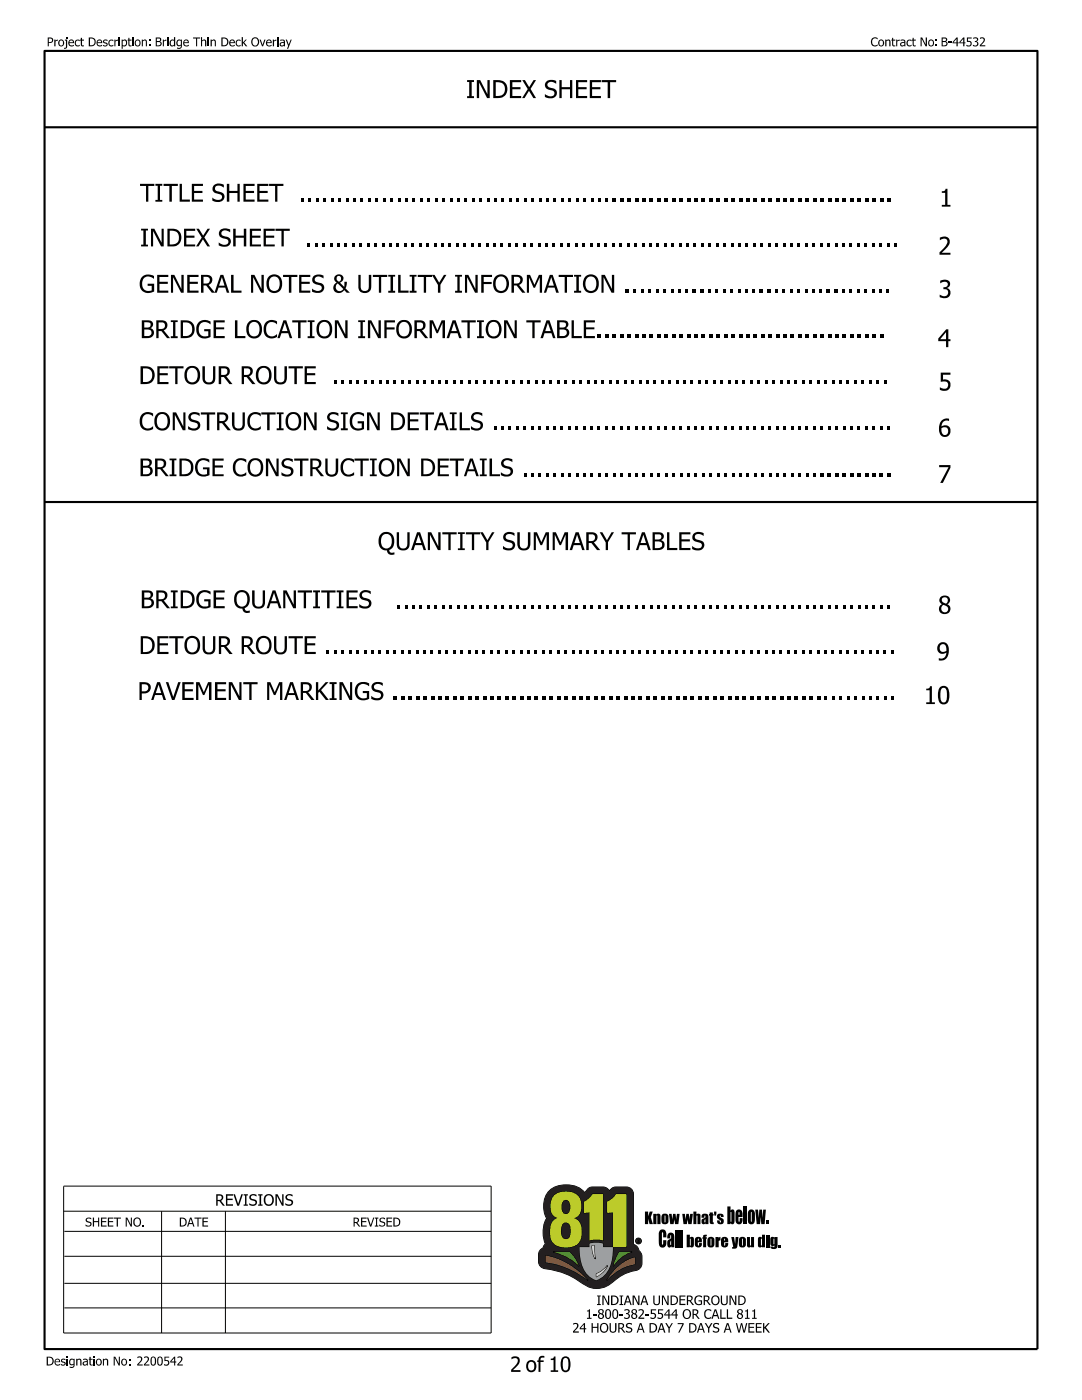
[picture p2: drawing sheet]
<svg xmlns="http://www.w3.org/2000/svg" width="216mm" height="279mm" viewBox="0 0 216 279" stroke-linecap="round" stroke-linejoin="round" font-family="sans-serif">
<path d="M8.9 10.2h198.1v259h-198.1zM8.9 25.4h198.1M8.9 100.2h198.1" fill="none" stroke="#000" stroke-width=".42"/>
<path d="M109.4 237.8a5.2 5.2 0 0 1 7.3 .2l.2-.2a1.8 1.8 0 0 1 2.1-.9h1.1a1.48 1.48 0 0 1 1.5 .8 1.77 1.77 0 0 1 2-.8h.7a1.61 1.61 0 0 1 2.1 1.7v9.8a1.43 1.43 0 0 1 1.1 1.2 2.85 2.85 0 0 1 .6 2.5 1.44 1.44 0 0 1-1.2 1.4 9.4 9.4 0 0 0-4.9 2.6 4.7 4.7 0 0 1-6.4-.4 15.1 15.1 0 0 0-7.3-2.6 1.71 1.71 0 0 1-.8-2v-.7a1.42 1.42 0 0 1 .9-1.3l.1-.5 .3-.3a6.1 6.1 0 0 1 .3-5.2 5 5 0 0 1 .3-5.3z" fill="none" stroke="#000" stroke-width=".2"/>
<path d="M109.4 237.8a5.2 5.2 0 0 1 7.3 .2l.2-.3a1.48 1.48 0 0 1 1.3-.8h2.1a1.44 1.44 0 0 1 1.3 .8 1.48 1.48 0 0 1 1.3-.8h2.1a1.33 1.33 0 0 1 1.4 1.4v10.1l.8 .4 .3 .8a1.51 1.51 0 0 1 .6 1.2 2.44 2.44 0 0 1-.5 2.4l-.3 .2a10.6 10.6 0 0 0-5.6 2.9 4.6 4.6 0 0 1-5.9-.4 15.5 15.5 0 0 0-7.5-2.8 1.41 1.41 0 0 1-.8-1.3 2.69 2.69 0 0 1 .3-2.3l.6-.4 .1-.5 .3-.3a6.1 6.1 0 0 1 .3-5.2 5 5 0 0 1 .3-5.3z" fill-rule="evenodd" fill="#231f20"/>
<path d="M116.5 239.8l1.1-.7 .6-.8h2.1v9.3l-1.3-.2-1.4 .2v-5.7l-1.1 .1z" fill="none" stroke="#000" stroke-width=".2"/>
<path d="M116.5 239.8l1.1-.7 .6-.8h2.1v9.3l-1.3-.2-1.4 .2v-5.7l-1.1 .1z" fill-rule="evenodd" fill="#bccb2a"/>
<path d="M110.4 238.7a3.6 3.6 0 0 1 5.2 .3 3.8 3.8 0 0 1-.1 3.5l-.9 .6a2.59 2.59 0 0 1 1.5 2.9 2.67 2.67 0 0 1-3.2 3 2.7 2.7 0 0 1-3.2-3 2.62 2.62 0 0 1 1.5-2.9 2.04 2.04 0 0 1-1.3-2.4l.2-1.4zM112.4 239.7a.86 .86 0 0 1 1-.1 .86 .86 0 0 1 .4 .9v.4a1.02 1.02 0 0 1-.2 1 1.02 1.02 0 0 1-1.1 .3 2.04 2.04 0 0 1-.1-2.5zM112.4 244.1a.97 .97 0 0 1 1.1 .1 .97 .97 0 0 1 .4 .9v.7a1.11 1.11 0 0 1-1.4 1.4 2.39 2.39 0 0 1-.5-2.3z" fill="none" stroke="#000" stroke-width=".2"/>
<path d="M110.4 238.7a3 3 0 0 0 .3 4.1l.5 .3a2.62 2.62 0 0 0-1.5 2.9 2.7 2.7 0 0 0 3.2 3 2.74 2.74 0 0 0 3.2-3.3 2.44 2.44 0 0 0-1.5-2.6 2.6 2.6 0 0 0 1.3-3.2 2.55 2.55 0 0 0-3-2.1 3 3 0 0 0-2.5 .9zM112.4 244.1a.97 .97 0 0 1 1.1 .1 .97 .97 0 0 1 .4 .9v.4a1.27 1.27 0 0 1-1.2 1.8 1.66 1.66 0 0 1-.8-2l.3-.9zM112.4 239.7a.86 .86 0 0 1 1-.1 .86 .86 0 0 1 .4 .9v.4a1.03 1.03 0 0 1-1.3 1.3 2.04 2.04 0 0 1-.1-2.5z" fill-rule="evenodd" fill="#bccb2a"/>
<path d="M121.1 239.8l1.2-.7 .6-.8h2.1v10.6h-2.7v-7l-1.2 .1z" fill="none" stroke="#000" stroke-width=".2"/>
<path d="M121.1 239.8l1.2-.7 .6-.8h2.1v10.6h-2.7v-7l-1.2 .1z" fill-rule="evenodd" fill="#bccb2a"/>
<path d="M123.6 249.8h2.5a6.9 6.9 0 0 0-3.7 2.9l.5-1.6z" fill="none" stroke="#000" stroke-width=".2"/>
<path d="M123.6 249.8h2.5a6.9 6.9 0 0 0-3.7 2.9l.5-1.6z" fill-rule="evenodd" fill="#509036"/>
<path d="M110.4 249.8h3.2l1.1 1.3 .8 1.6a10.5 10.5 0 0 0-5.1-2.9z" fill="none" stroke="#000" stroke-width=".2"/>
<path d="M110.4 249.8h3.2l1.1 1.3 .8 1.6a10.5 10.5 0 0 0-5.1-2.9z" fill-rule="evenodd" fill="#509036"/>
<path d="M122.7 253.4l.6-.6a7.5 7.5 0 0 1 3.4-1.9v1.4a9.6 9.6 0 0 0-5.6 3.2z" fill="none" stroke="#000" stroke-width=".2"/>
<path d="M123.1 253l2.1-1.5 1.5-.6v1.4a9.3 9.3 0 0 0-5.6 3.2l.7-1.1z" fill-rule="evenodd" fill="#7c5941"/>
<path d="M108.9 250.6a15 15 0 0 1 8.4 4.9 17.3 17.3 0 0 0-8.4-3.5z" fill="none" stroke="#000" stroke-width=".2"/>
<path d="M108.9 250.6a15.1 15.1 0 0 1 8.4 4.9 17.3 17.3 0 0 0-8.4-3.5z" fill-rule="evenodd" fill="#7c5941"/>
<path d="M115.6 248.9h2a.58 .58 0 0 1 .3-.8h2.1a.58 .58 0 0 1 .3 .8h2a7.9 7.9 0 0 1-1.9 5.8l-1.4 .8a5.1 5.1 0 0 1-3.2-4.7z" fill="none" stroke="#000" stroke-width=".2"/>
<path d="M115.6 248.9h2v-.7l1.4-.2 1.3 .2v.7h2a7.9 7.9 0 0 1-1.9 5.8l-1.4 .8a5.1 5.1 0 0 1-3.2-4.7z" fill-rule="evenodd" fill="#9d9fa1"/>
<path d="M118.1 248.6h.5l.2 2.6-.5-1.1z" fill="none" stroke="#000" stroke-width=".2"/>
<path d="M118.1 248.6h.5l.2 2.6-.5-1.1z" fill-rule="evenodd" fill="#d1d2d4"/>
<path d="M119 254.2l1.2-.7 1-.9a4.8 4.8 0 0 1-2.2 2.2z" fill="none" stroke="#000" stroke-width=".2"/>
<path d="M119 254.2l1.2-.7 1-.9a4.6 4.6 0 0 1-2.2 2.2z" fill-rule="evenodd" fill="#d1d2d4"/>
<g fill="none" stroke="#000" stroke-width=".2">
<path d="M127.1 247.3h.1a.25 .25 0 0 1 .4 0 .25 .25 0 0 1 0 .4l.1 .3-.3-.2-.1 .2h-.2zM127.3 247.4l.2 .2h-.2z"/>
<circle cx="127.4" cy="247.7" r=".58"/>
<circle cx="127.4" cy="247.7" r=".48"/>
</g>
<g fill="#231f20">
<path d="M127.1 247.3a.34 .34 0 0 1 .6 .3l-.2 .1 .2 .3-.3-.2-.1 .2h-.2zM127.3 247.4v.2h.2z" fill-rule="evenodd"/>
<path d="M126.8 247.7a.6 .6 0 0 1 1.2 0 .6 .6 0 0 1-1.2 0zM126.9 247.7a.5 .5 0 0 0 1 0 .5 .5 0 0 0-1 0z" fill-rule="evenodd"/>
</g>
<path d="M12.7 236.7h85.3v29.3h-85.3v-29.3M12.7 241.7h85.3M12.8 245.7h85.2M12.8 250.7h85.2M12.8 256.1h85.2M32.2 241.7v24.3M45 241.7v24.3M12.8 261h85.2" fill="none" stroke="#000" stroke-width=".2"/>
<g fill="#000">
<path d="M34.1 8a.68 .68 0 0 0-.3 .8 .68 .68 0 0 0 .7 .4l.2-.1v.1h.3v-1.8h-.3v.6l-.3-.1zM34.1 8.2l.3-.1h.3v.8a.36 .36 0 0 1-.4 .1 .36 .36 0 0 1-.2-.4z" fill-rule="evenodd"/>
<path d="M40.1 7.4h.2v.7a.46 .46 0 0 1 .6-.2 .46 .46 0 0 1 .3 .5v.8h-.3v-.9a.31 .31 0 0 0-.3-.2 .31 .31 0 0 0-.3 .2v.9h-.2z" fill-rule="evenodd"/>
<path d="M48.2 7.4h.3v1.1l.5-.6h.2l-.5 .6 .7 .7h-.4l-.5-.6v.6h-.3z" fill-rule="evenodd"/>
<path d="M55.3 7.4h.3v1.8h-.3z" fill-rule="evenodd"/>
<path d="M64.5 39.6h.6v.7h-.6z" fill-rule="evenodd"/>
<path d="M65.8 48.5h.6v.7h-.6z" fill-rule="evenodd"/>
<path d="M72.6 76h.6v.7h-.6z" fill-rule="evenodd"/>
<path d="M187.9 83.9a2.33 2.33 0 0 0 .2 3.2 1.16 1.16 0 0 0 1.5-.9 1.16 1.16 0 0 0-1.2-1.3l-.5 .2a1.06 1.06 0 0 1 1.5-1.1v-.4a1.44 1.44 0 0 0-1.5 .3zM187.9 85.4a.79 .79 0 0 1 1.3 .3 .79 .79 0 0 1-.9 1.1 1.37 1.37 0 0 1-.4-1.4z" fill-rule="evenodd"/>
<path d="M83.7 120.7h.6v.7h-.6z" fill-rule="evenodd"/>
<path d="M85.2 120.7h.6v.7h-.6z" fill-rule="evenodd"/>
<path d="M26.8 243.2a.9 .9 0 0 0-.1 1.2 .9 .9 0 0 0 1.1 .3 .9 .9 0 0 0 .3-1.3 .9 .9 0 0 0-1.3-.2zM27 243.3a.59 .59 0 0 1 .8 0 .59 .59 0 0 1 .1 .8 .57 .57 0 0 1-.8 .5 .57 .57 0 0 1-.2-.9z" fill-rule="evenodd"/>
<path d="M131.7 245.6a.77 .77 0 0 1 .9-.1 .77 .77 0 0 1 .4 .8v.6h-.7v-.8l-.2-.2v2.5l.2-.2v-.7h.7a1.17 1.17 0 0 1-.6 1.5 .79 .79 0 0 1-.9-1l-.1-1.9z" fill-rule="evenodd"/>
<path d="M107.7 270.8l.7-.2h.2v.4a.53 .53 0 0 0-.8 .5h.7v.3h-.7v2h-.3v-2h-.3v-.3h.3z" fill-rule="evenodd"/>
</g>
<g font-size="3.6">
<text x="93" y="19.6">INDEX SHEET</text>
<text x="27.9" y="40.3">TITLE SHEET</text>
<text x="65.9" y="40.3">................................................................................</text>
<text x="187.4" y="41.2">1</text>
<text x="27.9" y="49.2">INDEX SHEET</text>
<text x="67.6" y="49.2">................................................................................</text>
<text x="187.2" y="50.8">2</text>
<text x="27.7" y="58.4">GENERAL NOTES &amp; UTILITY INFORMATION ....................................</text>
<text x="187.3" y="59.4">3</text>
<text x="27.9" y="67.5">BRIDGE LOCATION INFORMATION TABLE.......................................</text>
<text x="187.1" y="69.3">4</text>
<text x="27.7" y="76.6">DETOUR ROUTE</text>
<text x="73.6" y="76.6">...........................................................................</text>
<text x="187.3" y="77.9">5</text>
<text x="27.7" y="85.9">CONSTRUCTION SIGN DETAILS ......................................................</text>
<text x="27.7" y="95.1">BRIDGE CONSTRUCTION DETAILS ..................................................</text>
<text x="187.2" y="96.4">7</text>
<text x="75.4" y="109.8">QUANTITY SUMMARY TABLES</text>
<text x="27.9" y="121.4">BRIDGE QUANTITIES</text>
<text x="87.2" y="121.4">...................................................................</text>
<text x="187.2" y="122.5">8</text>
<text x="27.7" y="130.5">DETOUR ROUTE .............................................................................</text>
<text x="186.9" y="131.8">9</text>
<text x="27.5" y="139.7">PAVEMENT MARKINGS ....................................................................</text>
<text x="184.3" y="140.5">10</text>
</g>
<g font-size="3.5">
<text x="145" y="244.3">below.</text>
<text x="132.6" y="248.9">Call</text>
</g>
<text font-size="3" x="101.8" y="273.8">2of10</text>
<g font-size="2.5">
<text x="128.6" y="244.3">Know what's</text>
<text x="136.9" y="248.9">before you dig.</text>
</g>
<text font-size="2.3" x="42.9" y="240.6">REVISIONS</text>
<g font-size="1.9">
<text x="116.8" y="263.2">1-800-382-5544 OR CALL 811</text>
<text x="119" y="260.4">INDIANA UNDERGROUND</text>
<text x="114.2" y="265.9">24 HOURS A DAY 7 DAYS A WEEK</text>
</g>
<g font-size="1.8">
<text x="9.3" y="9.2">Project Description:Bridge Thin Deck Overlay</text>
<text x="173.7" y="9.2">Contract No:B-44532</text>
<text x="17" y="244.8">SHEET NO.</text>
<text x="35.7" y="244.8">DATE</text>
<text x="70.4" y="244.8">REVISED</text>
<text x="9.1" y="272.5">Designation No:2200542</text>
</g>
</svg>
